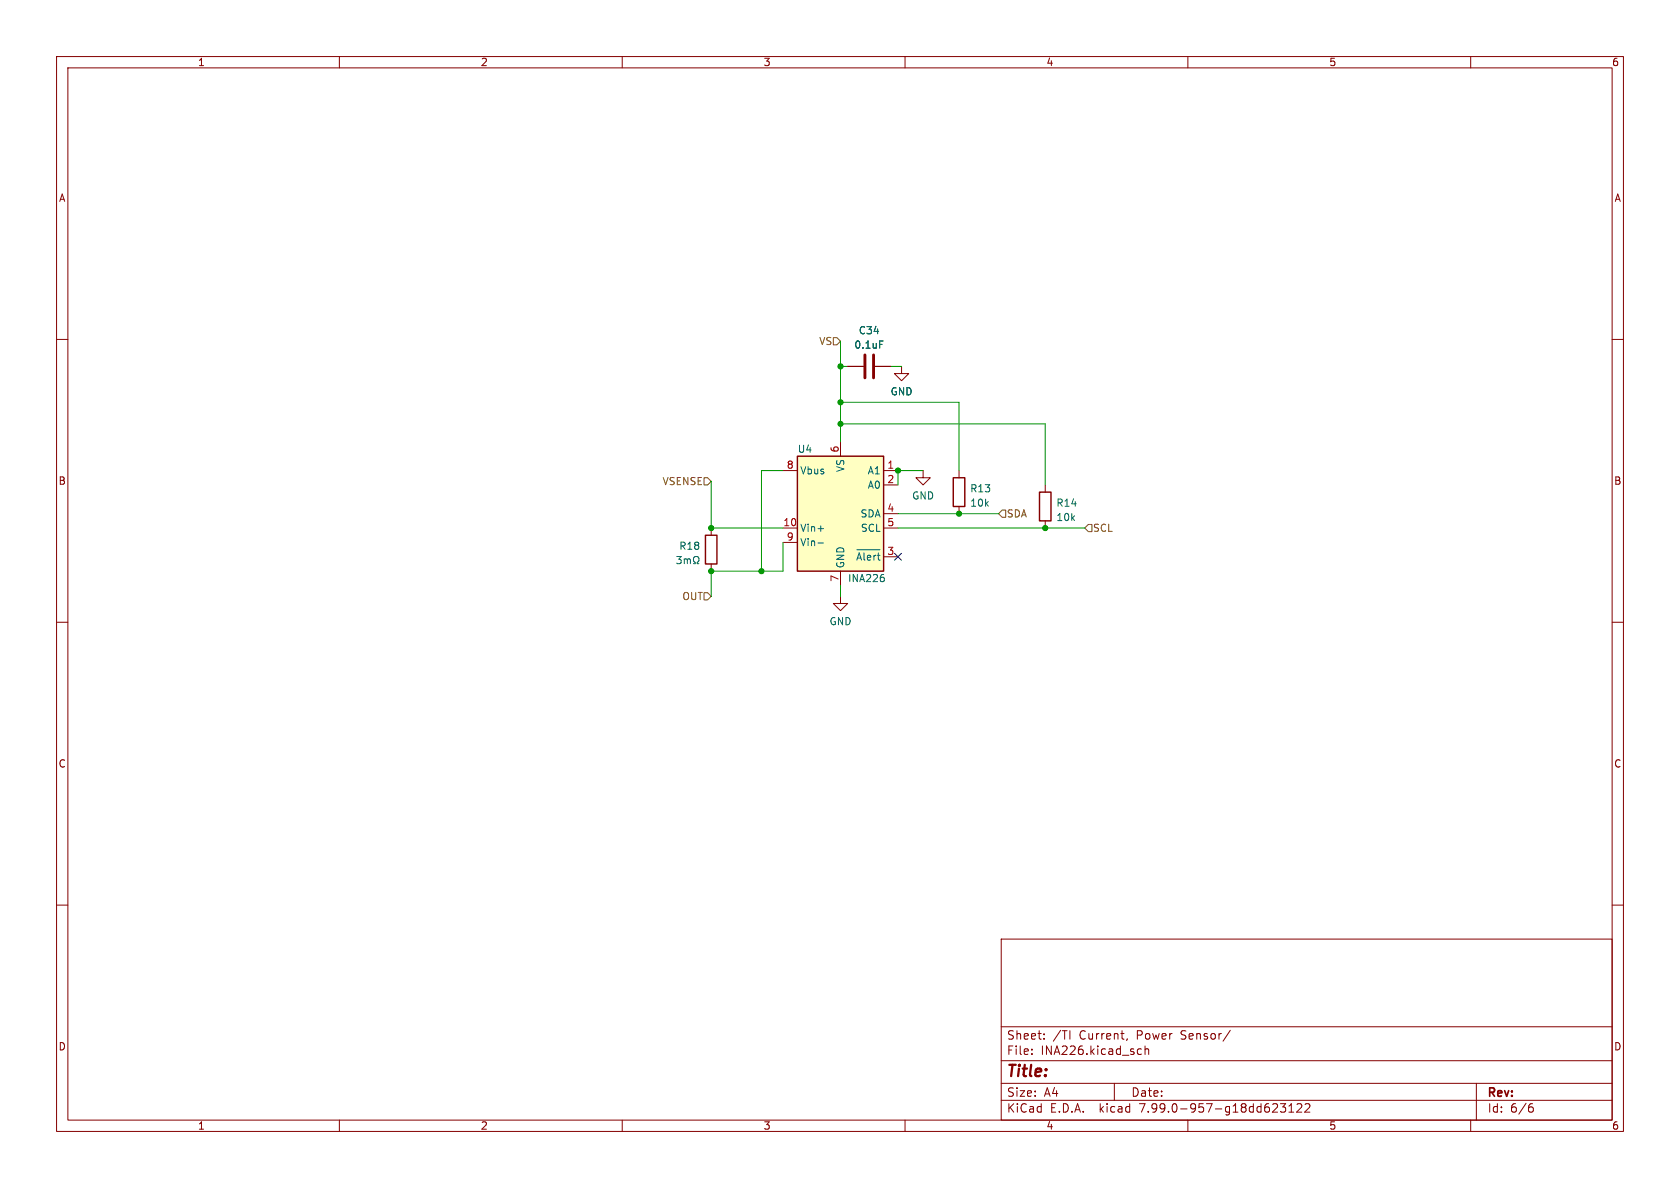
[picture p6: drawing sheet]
<svg xmlns="http://www.w3.org/2000/svg" width="297mm" height="210mm" viewBox="0 0 297 210" stroke-linecap="round" stroke-linejoin="round" font-family="sans-serif">
<g fill="none" stroke="#840000" stroke-width=".18">
<path d="M10 10h277v190h-277zM12 12h273v186h-273zM60 10v2M110 10v2M160 10v2M210 10v2M260 10v2M10 60h2M285 60h2M148.6 78.1v2.5M149.9 64.8h2.8M154.7 64.8h2.8"/>
<path d="M159.4 64.8v1.2h1.3l-1.3 1.3-1.3-1.3h1.3M125.7 93.3v1.3M125.7 99.7v1.3M138.4 83.2h2.6M138.4 93.3h2.6M138.4 95.9h2.6M156.2 83.2h2.5M156.2 93.3h2.5M156.2 85.7h2.5M156.2 98.4h2.5M156.2 90.8h2.5M163.2 83.2v1.3h1.3l-1.3 1.2-1.3-1.2h1.3"/>
<path d="M169.5 83.2v1.3M169.5 89.5v1.3M184.8 85.7v1.3M184.8 92.1v1.2M10 110h2M148.6 105.4v1.3h1.3l-1.3 1.3-1.3-1.3h1.3M148.6 101v2.5M285 110h2M10 160h2M285 160h2M177 166h108v32h-108zM60 198v2"/>
<path d="M110 198v2M160 198v2M177 194.5h108M177 191.5h108M177 187.5h108M177 181.5h108M182.4 186.3v.1M182.4 185.5v.1M184.6 183.6v.1M184.6 182.8v.1M189.1 182.2v1.5M197 191.5v3"/>
<path d="M199.3 183.6l-.2 .3M201.4 185.4l.4 .1M201.8 186.3l-.4 .1M202.4 185.5l.2-.1 .4 .1 .1 .9M202.4 184.9v1.5M210 198v2M217.5 182.1l-1.3 2M225.6 195.1l.3 .3-.1 .3-.9 .9h1M226.4 195.1h.9l-.5 .6 .4 .1v.7l-.2 .1h-.4l-.2-.1M227.9 196.6h.8M227.9 195.5l.4-.4v1.5M229.3 195.2l.6-.1 .2 .1v.3l-.9 1.1h.9"/>
<path d="M230.7 195.2l.6-.1 .2 .1 .1 .3-1 1.1h1M260 198v2M261 191.5v6.5M270.5 195.7h.4l.2 .3-.1 .5-.5 .1M270.9 195.1l-.4 .1"/>
</g>
<path d="M124.7 94.6h2v5.1h-2zM141 80.6h15.2v20.4h-15.2zM168.5 84.5h2.1v5h-2.1zM183.8 87h2v5.1h-2z" fill="none" stroke="#840000" stroke-width=".25"/>
<path d="M155.5 60.3h.6M119.6 98.4h.8l-.4 .5 .4 .1v.5l-.2 .1-.6-.1M121 98.8v.8M121 98.9l.3-.1 .2 .2M121.5 99l.2-.2 .3 .1 .1 .7M121.5 99v.6M122.6 99.6h.3v-.2a.54 .54 0 0 1-.3-.7 .54 .54 0 0 1 .8-.3 .58 .58 0 0 1-.1 1v.2h.3M144.6 96h1M151.5 97.2h4.1M156.3 102.2v.5" fill="none" stroke="#006464" stroke-width=".18"/>
<path d="M152.9 62.7v4.1M154.4 62.7v4.1" fill="none" stroke="#840000" stroke-width=".51"/>
<path d="M141 80.6h15.2v20.4h-15.2z" fill="#ffffc2" stroke="#ffffc2" stroke-width=".18"/>
<path d="M147.3 59.7h.7l.6 .6-.6 .7h-.7zM124.5 84.5h.6l.6 .6-.6 .6h-.6zM177.2 90.2h.6v1.2h-.6l-.7-.6zM192.4 92.7h.6v1.3h-.6l-.6-.7zM124.5 104.8h.6l.6 .6-.6 .6h-.6z" fill="none" stroke="#725600" stroke-width=".18"/>
<path d="M148.6 60.3v17.8M148.6 74.9h36.2v10.8M148.6 64.8h1.3M148.6 71.1h20.9v12.1M157.5 64.8h1.9M125.7 85.1v8.2h12.7M138.4 83.2h-3.8v17.8M138.4 95.9v5.1h-12.7v4.4M158.7 93.3h33.1M158.7 90.8h17.8M163.2 83.2h-4.5v2.5M148.6 103.5v1.9" fill="none" stroke="#009600" stroke-width=".18"/>
<path d="M158.1 97.8l1.3 1.2M159.4 97.8l-1.3 1.2" fill="none" stroke="#000084" stroke-width=".18"/>
<g fill="#009600" stroke="#009600" stroke-width=".18">
<circle cx="148.6" cy="71.1" r=".46"/>
<circle cx="148.6" cy="74.9" r=".46"/>
<circle cx="148.6" cy="64.8" r=".46"/>
<circle cx="134.6" cy="101" r=".46"/>
<circle cx="169.5" cy="90.8" r=".46"/>
<circle cx="125.7" cy="101" r=".46"/>
<circle cx="158.7" cy="83.2" r=".46"/>
<circle cx="184.8" cy="93.3" r=".46"/>
<circle cx="125.7" cy="93.3" r=".46"/>
</g>
<text font-size="2.8" fill="#840000" x="178" y="190.8">Title:</text>
<g font-size="2.1" fill="#840000">
<text x="178" y="183.9">Sheet:</text>
<text x="186.2" y="183.9">/TI</text>
<text x="190.8" y="183.9">Current,</text>
<text x="201" y="183.9">Power</text>
<text x="208.8" y="183.9">Sensor/</text>
<text x="178" y="186.6">File:</text>
<text x="184" y="186.6">INA226.kicad_sch</text>
<text x="178" y="196.8">KiCad</text>
<text x="178" y="194">Size:</text>
<text x="184.6" y="194">A4</text>
<text x="185.7" y="196.8">E.D.A.</text>
<text x="194.4" y="196.8">kicad</text>
<text x="200" y="194">Date:</text>
<text x="201.5" y="196.8">7.99.0-957-g18dd623122</text>
<text x="263" y="194.2">Rev:</text>
<text x="263" y="196.8">Id:</text>
<text x="267" y="196.8">6/6</text>
</g>
<g font-size="1.8" fill="#840000">
<text x="35" y="11.8">1</text>
<text x="85" y="11.8">2</text>
<text x="135" y="11.8">3</text>
<text x="185" y="11.8">4</text>
<text x="235" y="11.8">5</text>
<text x="285" y="11.8">6</text>
<text x="10.4" y="35.8">A</text>
<text x="285.4" y="35.8">A</text>
<text x="10.3" y="85.8">B</text>
<text x="285.3" y="85.8">B</text>
<text x="10.3" y="135.8">C</text>
<text x="285.3" y="135.8">C</text>
<text x="10.3" y="185.8">D</text>
<text x="285.3" y="185.8">D</text>
<text x="35" y="199.8">1</text>
<text x="85" y="199.8">2</text>
<text x="135" y="199.8">3</text>
<text x="185" y="199.8">4</text>
<text x="235" y="199.8">5</text>
<text x="285" y="199.8">6</text>
</g>
<g font-size="1.8" fill="#006464">
<text x="151.8" y="59.2">C34</text>
<text x="151" y="61.8">0.1uF</text>
<text x="157.4" y="70">GND</text>
<text x="141" y="80.2">U4</text>
<text x="149.4" y="83.6" transform="rotate(-90 149.4 83.6)">VS</text>
<text x="141.5" y="84">Vbus</text>
<text x="153.3" y="84">A1</text>
<text x="153.3" y="86.6">A0</text>
<text x="161.2" y="88.5">GND</text>
<text x="171.5" y="87.2">R13</text>
<text x="171.5" y="89.7">10k</text>
<text x="186.7" y="89.7">R14</text>
<text x="141.5" y="94.2">Vin+</text>
<text x="152" y="91.6">SDA</text>
<text x="152.1" y="94.2">SCL</text>
<text x="186.7" y="92.3">10k</text>
<text x="120" y="97.3">R18</text>
<text x="141.5" y="96.7">Vin-</text>
<text x="149.4" y="100.5" transform="rotate(-90 149.4 100.5)">GND</text>
<text x="151.2" y="99.3">~{Alert}</text>
<text x="149.9" y="103.1">INA226</text>
<text x="146.6" y="110.7">GND</text>
</g>
<g font-size="1.8" fill="#725600">
<text x="144.7" y="61.2">VS</text>
<text x="117" y="85.9">VSENSE</text>
<text x="178" y="91.6">SDA</text>
<text x="193.2" y="94.2">SCL</text>
<text x="120.5" y="106.2">OUT</text>
</g>
<g font-size="1.8" fill="#a90000">
<text x="139" y="82.9">8</text>
<text x="148.3" y="80" transform="rotate(-90 148.3 80)">6</text>
<text x="156.8" y="82.9">1</text>
<text x="156.8" y="85.5">2</text>
<text x="138.4" y="93.1">10</text>
<text x="139" y="95.6">9</text>
<text x="156.8" y="90.6">4</text>
<text x="156.8" y="93.1">5</text>
<text x="156.8" y="98.2">3</text>
<text x="148.3" y="102.9" transform="rotate(-90 148.3 102.9)">7</text>
</g>
</svg>
